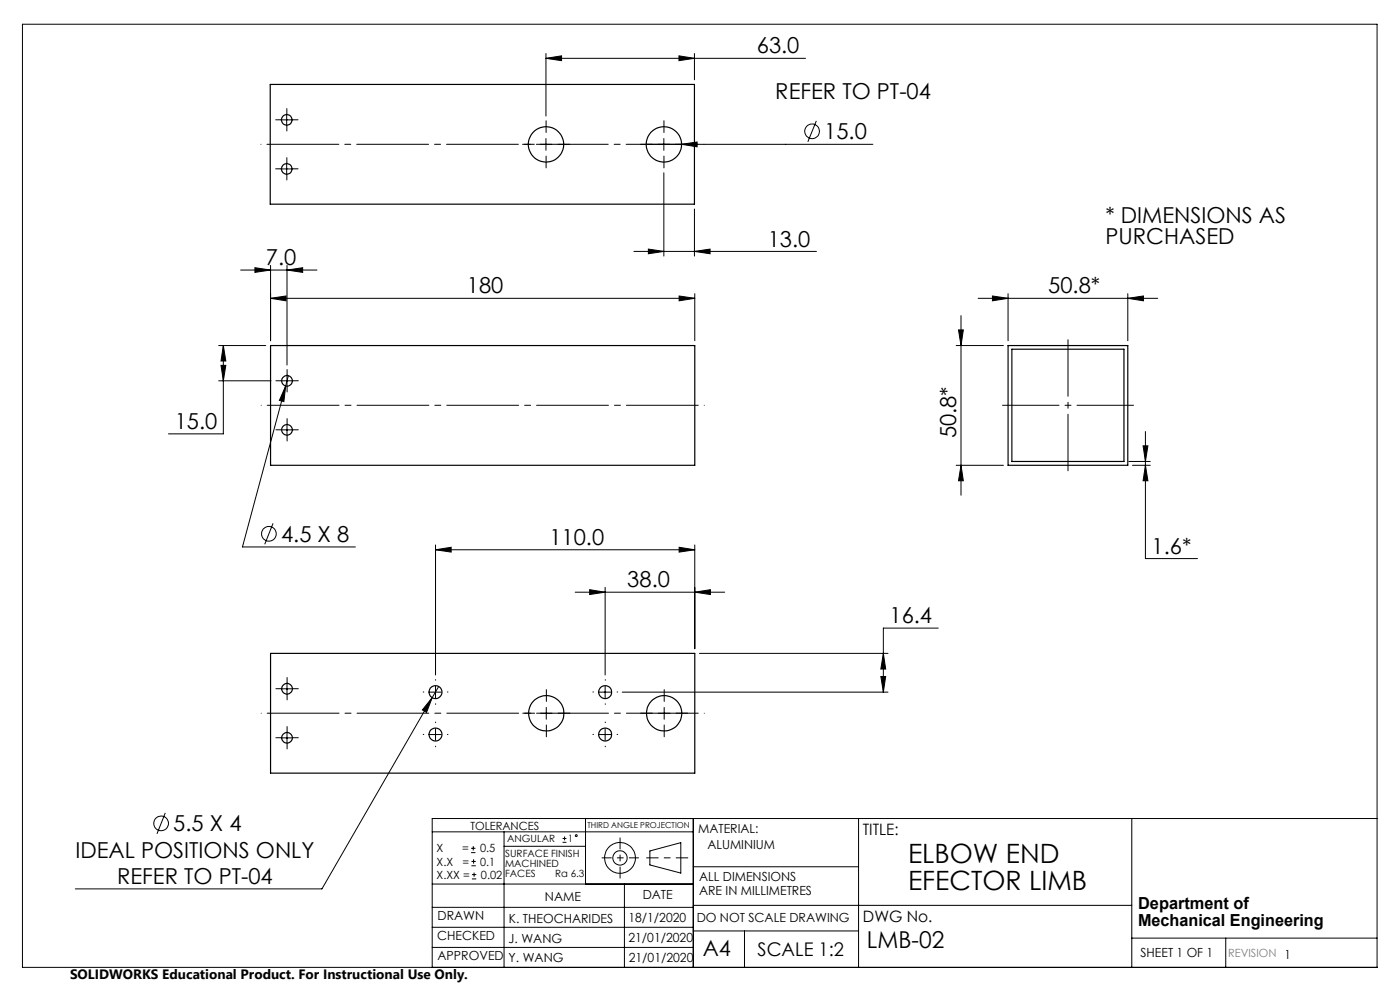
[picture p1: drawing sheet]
<svg xmlns="http://www.w3.org/2000/svg" width="297mm" height="210mm" viewBox="0 0 297 210" stroke-linecap="round" stroke-linejoin="round" font-family="sans-serif">
<g fill="none" stroke="#000" stroke-width=".21">
<path d="M4.8 5.1h287.3v200.1h-287.3zM115.8 12.4l3.3-.6v1.1zM115.8 11.4v13.2M115.8 12.4h55.1M144 11.8l3.3 .6-3.3 .5zM147.3 11.4v5.5M59.6 25.4h2.5M59.6 35.8h2.5M60.8 24.2v2.5M60.8 34.6v2.5M114.6 30.6h2.5M115.8 29.4v2.5"/>
<path d="M137.1 30.6h48.1M140.8 29.4v2.5M140.8 36.6v17.7M144.6 30.6l3.3-.5v1zM173.2 25.6l-1.8 4.5M51 57.3h16.2M54.1 56.8l3.3 .5-3.3 .5zM57.4 56.3v16M60.9 57.3l3.3-.5v1zM60.9 56.3v21.1M134.5 53.3h38.7M137.5 52.8l3.3 .5-3.3 .5z"/>
<path d="M147.3 53.3l3.3-.5v1zM147.3 44.3v10M46.4 73.3h10M46.9 77.5h1l-.5 3.3zM47.4 73.3l.5 3.3h-1zM47.4 73.3v18.7h-11.7M57.4 63.3l3.3-.5v1zM57.4 63.3h90M60.9 79.5v2.5M61.2 79.7l-.6 2.2M144.1 62.8l3.3 .5-3.3 .5zM147.4 62.3v10"/>
<path d="M202.8 73.3h10.1M203.3 70h1.1l-.5 3.3zM203.9 66.9v38.1M207.5 63.3h38.1M210.5 62.8l3.4 .5-3.4 .5zM213.9 62.3v10M239.3 63.3l3.3-.5v1zM239.3 62.3v10M46.4 80.8h11.1M59.7 80.8h2.4M59.7 91.2h2.4M60.6 81.9l-.4 3.3-.9-.3z"/>
<path d="M60.6 81.9l-9.2 34.1h24M60.9 89.9v2.5M202.8 98.7h10.1M203.9 98.7l.5 3.3h-1.1zM239.5 97.9h4.5M240.2 98.7h3.8M242.5 94.6h1l-.5 3.3zM243 98.7l.5 3.3h-1zM243 91.5v27h11M57.9 111l-1.7 4.5M92.4 116.6l3.3-.5v1zM92.4 115.6v27.6"/>
<path d="M92.4 116.6h55M144.1 116.1l3.3 .5-3.3 .5zM147.4 115.6v22M122 125.6h31.7M125.1 125.1l3.3 .5-3.3 .5zM128.4 124.6v18.6M147.4 125.6l3.3-.5v1zM148.4 138.6h40M187.4 138.6l.5 3.3h-1zM199 133.2h-11.6v13.6M59.7 146.1h2.4M59.7 156.5h2.4"/>
<path d="M60.9 144.8v2.5M60.9 155.2v2.6M91.1 146.8h2.5M91.1 155.8h2.5M91.7 148l-1.2 3.1-.9-.5zM91.7 148l-23.4 40.6h-52.3M92.4 145.5v2.6M92.4 154.5v2.5M93.1 145.6l-1.4 2.4M114.7 151.3h2.4M115.9 150.1v2.5M127.1 146.8h2.5"/>
<path d="M127.1 155.8h2.5M128.4 145.5v2.6M128.4 154.5v2.5M132 146.8h56.4M139.6 151.3h2.5M140.9 150.1v2.5M186.9 143.5h1l-.5 3.3zM35.1 172.4l-1.8 4.5M91.7 176.5h55.4M99.9 179.9h1M100.4 179.5v.9M106.9 176.5v28.7"/>
<path d="M106.9 179.5h17.3M119.3 178.7h.9M119.3 177.9h.9M119.8 177.4v.9M124.2 173.6v13.9M147.1 173.6v31.6M182.1 173.6v31.6M240.1 173.6v31.6M292.1 173.6h-200.4v31.6M91.7 196.7h55.4M91.7 192.5h55.4M91.7 187.5h55.4"/>
<path d="M99.9 180.9h1M100 183.6h.9M100 182.7h.9M100.1 186.4h.9M100.1 185.5h.9M100.5 182.3v.9M100.6 185.1v.9M132.5 187.5v17.7M137.9 180.5l6.5-1.8v6.5l-6.5-1.7zM147.1 183.9h35M147.1 197.5h35M147.1 192h93"/>
<path d="M157.9 197.5v7.7M240.1 199h52M260 199v6.2M91.7 201h55.4"/>
<circle cx="172.3" cy="27.9" r="1.55"/>
<circle cx="57" cy="113.2" r="1.55"/>
<circle cx="34.2" cy="174.7" r="1.56"/>
<circle cx="122.2" cy="177.3" r=".2"/>
<circle cx="131.5" cy="182" r="1.52"/>
<circle cx="131.5" cy="182" r="3.3"/>
</g>
<path d="M145.9 182h-8.7" fill="none" stroke="#000" stroke-width=".21" stroke-dasharray="15.2 1.3 1.3 1.3" stroke-dashoffset="12.8"/>
<path d="M131.5 177.7v8.6" fill="none" stroke="#000" stroke-width=".21" stroke-dasharray="15.2 1.3 1.3 1.3" stroke-dashoffset="12.9"/>
<path d="M127.7 182h7.8" fill="none" stroke="#000" stroke-width=".21" stroke-dasharray="15.2 1.3 1.3 1.3" stroke-dashoffset="13.3"/>
<path d="M149.4 30.6h-94M149.4 86h-94M149.4 151.3h-94" fill="none" stroke="#000" stroke-width=".21" stroke-dasharray="15.2 1.3 1.3 1.3" stroke-dashoffset="-1.3"/>
<g fill="none" stroke="#000" stroke-width=".21" stroke-dasharray="15.2 1.3 1.3 1.3">
<path d="M59.6 25.4h-1.1M59.6 35.8h-1.1M60.9 24.2v-1.2M60.9 26.7v1.1M60.9 34.6v-1.2M60.9 37.1v1.1M62.1 25.4h1.1M62.1 35.8h1.1M113.4 30.6h-2.5M115.9 33.1v2.5M115.9 28.1v-2.5M118.4 30.6h2.5"/>
<path d="M138.4 30.6h-2.5M140.9 33.1v2.5M140.9 28.1v-2.5M143.4 30.6h2.5M60.9 79.5v-1.1M59.7 80.8h-1.2M59.7 91.2h-1.2M60.9 82v1.1M60.9 89.9v-1.1M60.9 92.4v1.1M62.2 80.8h1.1M62.2 91.2h1.1"/>
<path d="M59.7 146.1h-1.2M59.7 156.5h-1.2M60.9 144.8v-1.1M60.9 147.3v1.2M60.9 155.2v-1.1M60.9 157.7v1.2M62.2 146.1h1.1M62.2 156.5h1.1M89.9 155.8h-.1M89.9 146.8h-.1M92.4 153.3v-.1M92.4 158.3v.1"/>
<path d="M92.4 144.3v-.1M92.4 149.3v.1M94.9 155.8h.1M94.9 146.8h.1M113.4 151.3h-2.5M115.9 148.8v-2.5M115.9 153.8v2.5M118.4 151.3h2.5M125.9 146.8h-.1M125.9 155.8h-.1M128.4 144.3v-.1M128.4 149.3v.1"/>
<path d="M128.4 153.3v-.1M128.4 158.3v.1M130.9 146.8h.1M130.9 155.8h.1M138.4 151.3h-2.5M140.9 148.8v-2.5M140.9 153.8v2.5M143.4 151.3h2.5"/>
</g>
<path d="M226.6 72.1v27.8M212.7 86h27.8" fill="none" stroke="#000" stroke-width=".21" stroke-dasharray="15.2 1.3 1.3 1.3" stroke-dashoffset="3.2"/>
<g fill="#000">
<path d="M137.5 52.8l3.3 .5-3.3 .5zM147.3 53.3l3.3-.5v1z"/>
<path d="M47.4 73.3l.5 3.3h-1zM46.9 77.5h1l-.5 3.3zM54.1 56.8l3.3 .5-3.3 .5zM60.9 57.3l3.3-.5v1zM60.6 81.9l-1.3 3 .9 .3zM242.5 94.6h1l-.5 3.3zM243 98.7l.5 3.3h-1zM125.1 125.1l3.3 .5-3.3 .5zM147.4 125.6l3.3-.5v1zM187.4 138.6l.5 3.3h-1zM186.9 143.5h1l-.5 3.3zM92.4 116.6l3.3-.5v1zM144.1 116.1l3.3 .5-3.3 .5zM91.7 148l-2.1 2.6 .9 .5zM115.8 12.4l3.3-.6v1.1zM144 11.8l3.3 .6-3.3 .5zM144.6 30.6l3.3 .5v-1z"/>
<path d="M144.1 62.8l3.3 .5-3.3 .5zM57.4 63.3l3.3-.5v1zM239.3 63.3l3.3-.5v1zM210.5 62.8l3.4 .5-3.4 .5z"/>
<path d="M203.3 70h1.1l-.5 3.3zM203.9 98.7l.5 3.3h-1.1z"/>
</g>
<g fill="none" stroke="#000" stroke-width=".25">
<path d="M57.3 17.9h90v25.4h-90zM57.4 73.3h90v25.4h-90zM213.9 73.3h25.4v25.4h-25.4zM214.7 74.1h23.7v23.8h-23.7zM57.4 138.6h90v25.4h-90z"/>
<circle cx="60.8" cy="25.4" r="1.13"/>
<circle cx="60.8" cy="35.8" r="1.12"/>
<circle cx="115.8" cy="30.6" r="3.8"/>
<circle cx="140.8" cy="30.6" r="3.7"/>
<circle cx="60.9" cy="91.2" r="1.13"/>
<circle cx="60.9" cy="80.8" r="1.13"/>
<circle cx="60.9" cy="156.5" r="1.12"/>
<circle cx="60.9" cy="146.1" r="1.13"/>
<circle cx="92.4" cy="146.8" r="1.38"/>
<circle cx="92.4" cy="155.8" r="1.38"/>
<circle cx="115.9" cy="151.3" r="3.7"/>
<circle cx="128.4" cy="146.8" r="1.39"/>
<circle cx="128.4" cy="155.8" r="1.39"/>
<circle cx="140.9" cy="151.3" r="3.7"/>
</g>
<g font-size="5.6">
<text x="192.6" y="183.2">ELBOW END</text>
<text x="192.6" y="188.8">EFECTOR LIMB</text>
</g>
<text font-size="4.9" x="183.9" y="201">LMB-02</text>
<g font-size="4.7">
<text x="160.6" y="11.3">63.0</text>
<text x="164.5" y="20.9">REFER TO PT-04</text>
<text x="174.9" y="29.5">15.0</text>
<text x="234.5" y="47.2">* DIMENSIONS AS</text>
<text x="162.9" y="52.3">13.0</text>
<text x="234.5" y="51.8">PURCHASED</text>
<text x="56.4" y="56.3">7.0</text>
<text x="99" y="62.3">180</text>
<text x="222.4" y="62.3">50.8*</text>
<text x="37.1" y="91">15.0</text>
<text x="202.9" y="93" transform="rotate(-90 202.9 93)">50.8*</text>
<text x="59.6" y="114.9">4.5 X 8</text>
<text x="116.6" y="115.6">110.0</text>
<text x="244.3" y="117.5">1.6*</text>
<text x="133.1" y="124.6">38.0</text>
<text x="188.7" y="132.2">16.4</text>
<text x="36.8" y="176.4">5.5 X 4</text>
<text x="16" y="182">IDEAL POSITIONS ONLY</text>
<text x="24.8" y="187.5">REFER TO PT-04</text>
<text x="149.1" y="202.9">A4</text>
</g>
<text font-size="4" x="160.7" y="202.8">SCALE 1:2</text>
<g font-size="3.5">
<text x="241.4" y="192.8">Department of</text>
<text x="241.4" y="196.3">Mechanical Engineering</text>
</g>
<g font-size="3.3">
<text x="183" y="177.2">TITLE:</text>
<text x="183.1" y="195.7">DWG No.</text>
</g>
<text font-size="2.9" x="14.9" y="207.6">SOLIDWORKS Educational Product. For Instructional Use Only.</text>
<g font-size="2.7">
<text x="148.1" y="176.7">MATERIAL:</text>
<text x="150.1" y="180.1">ALUMINIUM</text>
<text x="115.6" y="191">NAME</text>
<text x="136.3" y="190.8">DATE</text>
<text x="148.3" y="186.8">ALL DIMENSIONS</text>
<text x="148.3" y="189.8">ARE IN MILLIMETRES</text>
<text x="92.8" y="195.2">DRAWN</text>
<text x="107.9" y="195.7">K. THEOCHARIDES</text>
<text x="133.3" y="195.6">18/1/2020</text>
<text x="147.8" y="195.7">DO NOT SCALE DRAWING</text>
<text x="92.8" y="199.3">CHECKED</text>
<text x="92.8" y="203.6">APPROVED</text>
<text x="107.9" y="199.9">J. WANG</text>
<text x="133.3" y="199.8">21/01/2020</text>
<text x="242" y="203">SHEET 1 OF 1</text>
<text x="107.9" y="204.1">Y. WANG</text>
<text x="133.4" y="204">21/01/2020</text>
</g>
<g font-size="2.4">
<text x="99.8" y="176">TOLERANCES</text>
<text x="92.6" y="180.8">X</text>
<text x="92.6" y="183.6">X.X</text>
<text x="98" y="180.8">=</text>
<text x="98.1" y="183.6">=</text>
<text x="101.8" y="180.8">0.5</text>
<text x="101.9" y="183.6">0.1</text>
<text x="92.6" y="186.4">X.XX =</text>
<text x="102" y="186.4">0.02</text>
</g>
<text font-size="2.4" fill="#808080" x="260.6" y="203">REVISION 1</text>
<g font-size="2.1">
<text x="107.6" y="178.6">ANGULAR</text>
<text x="120.5" y="178.6">1</text>
<text x="107.2" y="181.8">SURFACE FINISH</text>
<text x="107.2" y="183.9">MACHINED</text>
<text x="107.2" y="186">FACES</text>
<text x="117.8" y="186">Ra 6.3</text>
</g>
<text font-size="1.7" x="124.6" y="175.7">THIRD ANGLE PROJECTION</text>
</svg>
